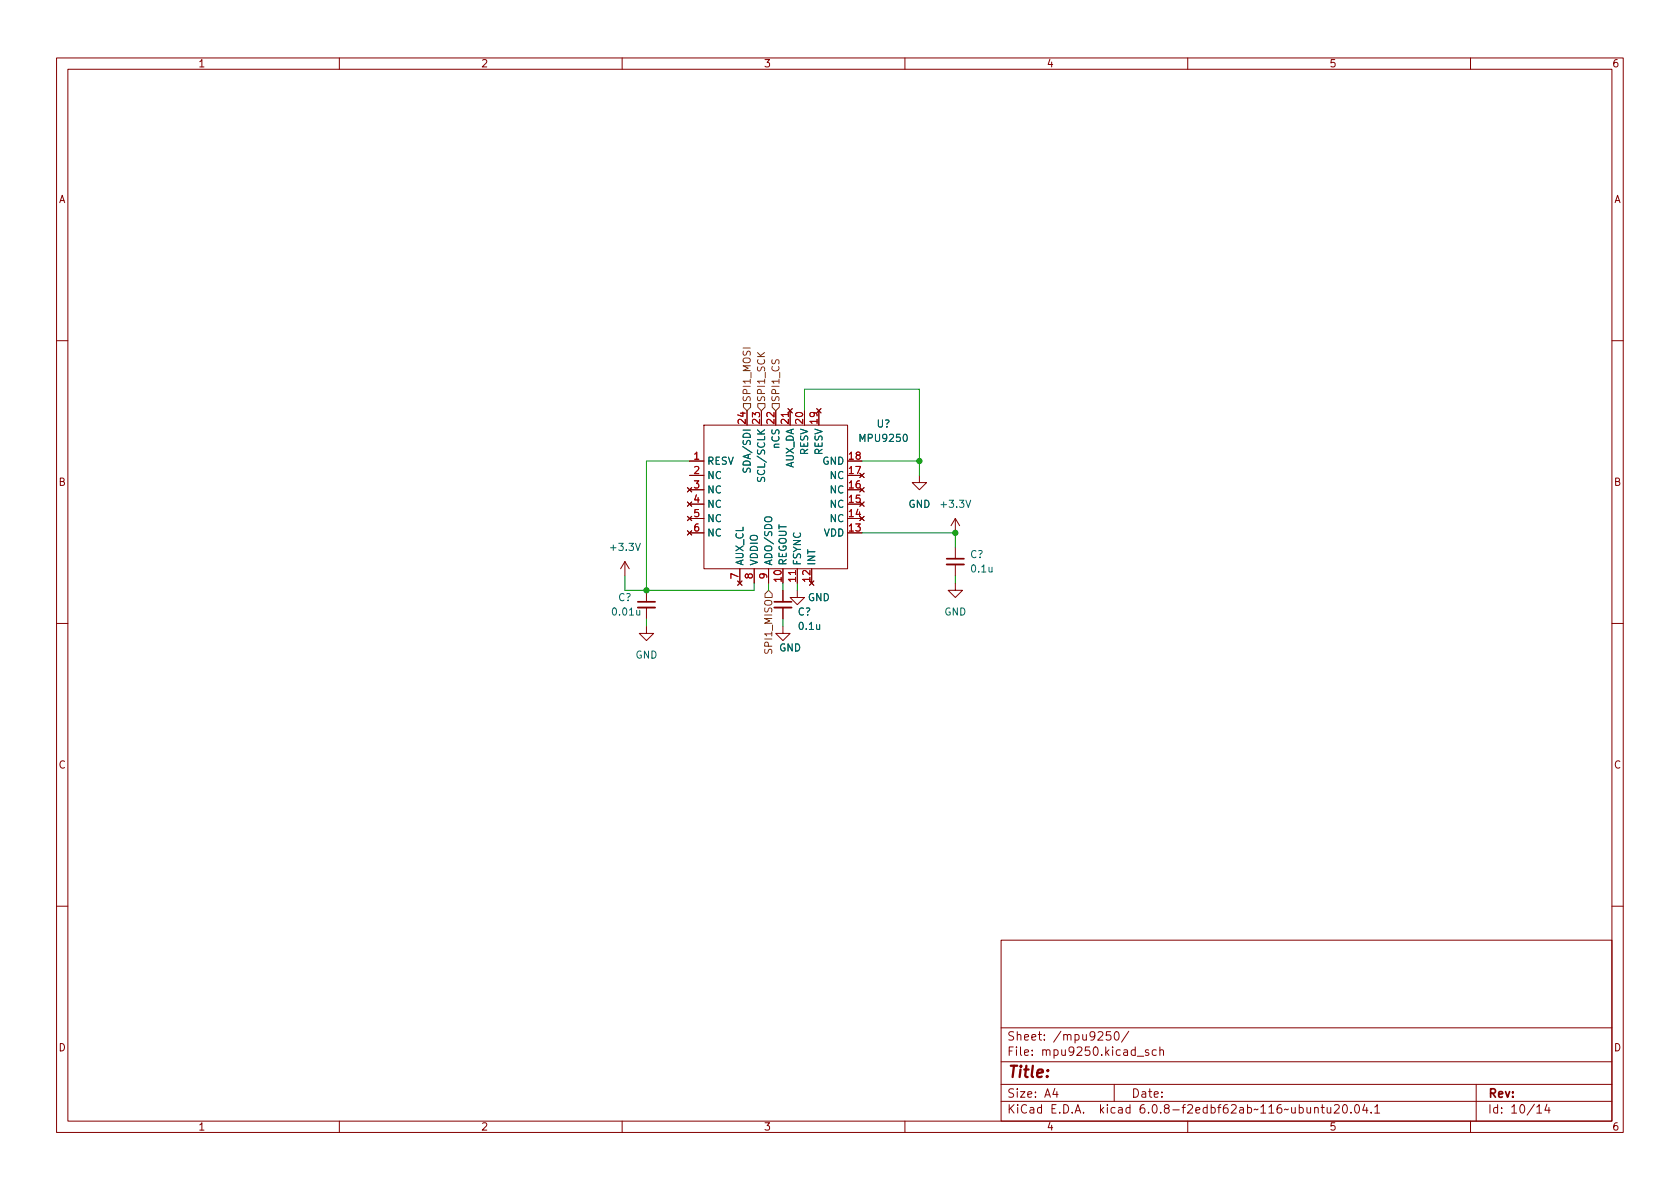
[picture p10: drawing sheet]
<svg xmlns="http://www.w3.org/2000/svg" width="297mm" height="210mm" viewBox="0 0 297 210" stroke-linecap="round" stroke-linejoin="round" font-family="sans-serif">
<g fill="none" stroke="#840000" stroke-width=".18">
<path d="M10 10.2h277v190.1h-277zM12 12.2h273v186.1h-273zM60 10.2v2M110 10.2v2M160 10.2v2M210 10.2v2M260 10.2v2M10 60.2h2M124.5 75.2h25.4v25.4h-25.4zM139.3 72.3l.8 .7M139.7 72.6v2.6M140.1 72.3l-.8 .7"/>
<path d="M144.4 72.3l.8 .7M145.2 72.3l-.8 .7M285 60.2h2M110.5 99.3l-.8 1.3M110.5 99.3v2.5M110.5 99.3l.8 1.3M121.5 86.2l.8 .8M121.5 88.8l.8 .7M121.5 91.3l.8 .8M121.5 93.8l.8 .8M121.9 81.5h2.6M121.9 84.1h2.6"/>
<path d="M121.9 86.6h2.6M121.9 89.1h2.6M121.9 91.7h2.6M121.9 94.2h2.6M122.3 86.2l-.8 .8M122.3 88.8l-.8 .7M122.3 91.3l-.8 .8M122.3 93.8l-.8 .8M152 91.3l.8 .8M152 88.8l.8 .7M152 86.2l.8 .8M152 83.7l.8 .7"/>
<path d="M152.8 91.3l-.8 .8M152.8 88.8l-.8 .7M152.8 86.2l-.8 .8M152.8 83.7l-.8 .7M162.6 84.1v1.2h1.2l-1.2 1.3-1.3-1.3h1.3M168.9 91.7v2.5M168.9 96.8v2M168.9 99.8v2M168.9 91.7l-.8 1.3M168.9 91.7l.8 1.3M10 110.2h2M114.3 110.7v1.3h1.3l-1.3 1.3-1.3-1.3h1.3"/>
<path d="M114.3 104.4v2M114.3 107.4v2.1M130.4 102.7l.8 .8M130.8 100.6v2.5M131.2 102.7l-.8 .8M133.3 100.6v2.5M135.9 100.6v2.5M138.4 110.7v1.3h1.3l-1.3 1.3-1.2-1.3h1.2M138.4 104.4v2M138.4 107.4v2.1M141 104.4v1.3h1.2l-1.2 1.2-1.3-1.2h1.3M141 100.6v2.5"/>
<path d="M143.1 102.7l.8 .8M143.9 102.7l-.8 .8M168.9 103.1v1.3h1.3l-1.3 1.3-1.3-1.3h1.3M285 110.2h2M10 160.2h2M177 166.3h108v32h-108zM285 160.2h2M60 198.3v2M110 198.3v2M160 198.3v2M177 194.8h108M177 191.8h108"/>
<path d="M177 187.8h108M177 181.8h108M186.5 192.5l-.4 1h1M186.9 193v1M196.4 182.4h-.8v.7l.2-.1 .5 .1 .1 .2v.5l-.3 .1-.5-.1M197 191.8v3M197.1 182.6l.3-.2a.81 .81 0 0 1 .5 .7 .81 .81 0 0 1-.3 .8h-.1a.81 .81 0 0 1-.4-1.3zM199.6 182.4l-1.3 1.9M201.1 186.8h1.1M203.1 185.7l-.4-.1-.2 .2 .1 .3 .5 .1v.4h-.6M204.4 185.7l-.4-.1-.3 .3v.4l.2 .3h.5M205.1 185.8l.2-.2 .3 .1 .1 .9"/>
<path d="M205.1 185.1v1.5M210 198.3v2M232.4 196l.2-.2 .4 .1 .1 .9M232.4 195.8v1M233.6 195.8h.5M233.8 195.3v1.3l.3 .2M234.6 195.8l.1 1h.4l.2-.1M235.3 195.8v1M235.9 195.5l.6-.2 .2 .2 .1 .3-.9 1h.9M237.6 195.4l.1-.1a.81 .81 0 0 1 .6 .7 .81 .81 0 0 1-.3 .8h-.1a.81 .81 0 0 1-.6-.6 .81 .81 0 0 1 .3-.8zM238.9 196.7v.1M239.7 195.4l.2-.1a.81 .81 0 0 1 .5 .7 .81 .81 0 0 1-.3 .8h-.1a.81 .81 0 0 1-.6-.6 .81 .81 0 0 1 .3-.8z"/>
<path d="M241.3 195.3l-.4 1h1M241.6 195.8v1M242.4 196.7v.1M243.1 195.8l.4-.5v1.5M243.1 196.8h.8M260 198.3v2M261 191.8v6.5M271.7 195.8l.5-.5v1.5M271.7 196.8h.9M273.5 195.3l-.4 1h1M273.9 195.8v1"/>
</g>
<path d="M167.4 99.8h3M112.8 107.4h3M136.9 107.4h3.1" fill="none" stroke="#840000" stroke-width=".33"/>
<path d="M167.4 98.8h3M112.8 106.4h3M136.9 106.4h3.1" fill="none" stroke="#840000" stroke-width=".3"/>
<path d="M131.4 82.8v.5l.1 .1h.4l.2-.5 .3-.1 .3 .2-.1 .5M134 84.4l-.1 .5 .1 .2h.4l.3-.6 .3-.1 .2 .3-.1 .4" fill="none" stroke="#006464" stroke-width=".18"/>
<path d="M131.4 71.4h1.3v.6l-.6 .6-.7-.6zM134 71.4h1.3v.6l-.7 .6-.6-.6zM136.5 71.4h1.3v.6l-.6 .6-.7-.6zM135.9 104.4l.6 .6v.7h-1.2v-.7z" fill="none" stroke="#725600" stroke-width=".18"/>
<path d="M142.2 72.6v-3.8h20.4v15.3M121.9 81.5h-7.6v22.9M152.4 94.2h16.5v2.6M152.4 81.5h10.2M110.5 101.8v2.6h22.8v-1.3M114.3 109.5v1.2M135.9 103.1v1.3M138.4 103.1v1.3M138.4 109.5v1.2M141 103.1v1.3M168.9 101.8v1.3" fill="none" stroke="#009600" stroke-width=".18"/>
<g fill="#009600" stroke="#009600" stroke-width=".18">
<circle cx="114.3" cy="104.4" r=".46"/>
<circle cx="162.6" cy="81.5" r=".46"/>
<circle cx="168.9" cy="94.2" r=".46"/>
</g>
<text font-size="2.8" fill="#840000" x="178" y="190.6">Title:</text>
<g font-size="2.1" fill="#840000">
<text x="178" y="184">Sheet: /mpu9250/</text>
<text x="178" y="186.7">File: mpu9250.kicad_sch</text>
<text x="178" y="196.9">KiCad E.D.A. kicad 6.0.8-f2edbf62ab~116~ubuntu20.04.1</text>
<text x="178" y="194.1">Size: A4</text>
<text x="200" y="194.1">Date:</text>
<text x="263" y="194.1">Rev:</text>
<text x="263" y="196.9">Id: 10/14</text>
</g>
<g font-size="1.8" fill="#840000">
<text x="35" y="11.9">1</text>
<text x="85" y="11.9">2</text>
<text x="135" y="11.9">3</text>
<text x="185" y="11.9">4</text>
<text x="235" y="11.9">5</text>
<text x="285" y="11.9">6</text>
<text x="10.3" y="35.9">A</text>
<text x="285.3" y="35.9">A</text>
<text x="10.3" y="85.9">B</text>
<text x="285.3" y="85.9">B</text>
<text x="10.3" y="135.9">C</text>
<text x="285.3" y="135.9">C</text>
<text x="10.3" y="185.9">D</text>
<text x="285.3" y="185.9">D</text>
<text x="35" y="199.9">1</text>
<text x="85" y="199.9">2</text>
<text x="135" y="199.9">3</text>
<text x="185" y="199.9">4</text>
<text x="235" y="199.9">5</text>
<text x="285" y="199.9">6</text>
</g>
<g font-size="1.8" fill="#725600">
<text x="132.7" y="71.2" transform="rotate(-90 132.7 71.2)">SPI1_MOSI</text>
<text x="135.3" y="71.2" transform="rotate(-90 135.3 71.2)">SPI1_SCK</text>
<text x="137.8" y="71.2" transform="rotate(-90 137.8 71.2)">SPI1_CS</text>
<text x="136.5" y="115.2" transform="rotate(-90 136.5 115.2)">SPI1_MISO</text>
</g>
<g font-size="1.8" fill="#a90000">
<text x="131.8" y="74.9" transform="rotate(-90 131.8 74.9)">24</text>
<text x="134.4" y="74.9" transform="rotate(-90 134.4 74.9)">23</text>
<text x="136.9" y="74.9" transform="rotate(-90 136.9 74.9)">22</text>
<text x="139.4" y="74.9" transform="rotate(-90 139.4 74.9)">21</text>
<text x="142" y="74.9" transform="rotate(-90 142 74.9)">20</text>
<text x="144.5" y="74.9" transform="rotate(-90 144.5 74.9)">19</text>
<text x="122.7" y="81.3">1</text>
<text x="122.7" y="83.8">2</text>
<text x="150.1" y="83.8">17</text>
<text x="150.1" y="81.3">18</text>
<text x="122.7" y="86.4">3</text>
<text x="122.7" y="88.9">4</text>
<text x="150.1" y="88.9">15</text>
<text x="150.1" y="86.4">16</text>
<text x="122.7" y="91.4">5</text>
<text x="122.7" y="94">6</text>
<text x="150.1" y="94">13</text>
<text x="150.1" y="91.4">14</text>
<text x="130.6" y="102.3" transform="rotate(-90 130.6 102.3)">7</text>
<text x="133.1" y="102.3" transform="rotate(-90 133.1 102.3)">8</text>
<text x="135.6" y="102.3" transform="rotate(-90 135.6 102.3)">9</text>
<text x="138.2" y="102.8" transform="rotate(-90 138.2 102.8)">10</text>
<text x="140.7" y="102.8" transform="rotate(-90 140.7 102.8)">11</text>
<text x="143.3" y="102.8" transform="rotate(-90 143.3 102.8)">12</text>
</g>
<g font-size="1.8" fill="#006464">
<text x="155" y="75.6">U?</text>
<text x="125" y="82.2">RESV</text>
<text x="132.7" y="82.9" transform="rotate(-90 132.7 82.9)">SDA/SDI</text>
<text x="137.8" y="79.2" transform="rotate(-90 137.8 79.2)">nCS</text>
<text x="140.3" y="83" transform="rotate(-90 140.3 83)">AUX_DA</text>
<text x="142.9" y="80.5" transform="rotate(-90 142.9 80.5)">RESV</text>
<text x="145.4" y="80.5" transform="rotate(-90 145.4 80.5)">RESV</text>
<text x="145.4" y="82.2">GND</text>
<text x="152.3" y="78.1">MPU9250</text>
<text x="125" y="84.7">NC</text>
<text x="125" y="87.2">NC</text>
<text x="125" y="89.8">NC</text>
<text x="135.3" y="84.5" transform="rotate(-90 135.3 84.5)">SCL/SCLK</text>
<text x="146.8" y="89.8">NC</text>
<text x="146.8" y="87.2">NC</text>
<text x="146.8" y="84.7">NC</text>
<text x="160.6" y="89.8">GND</text>
<text x="166.6" y="89.8">+3.3V</text>
<text x="125" y="92.3">NC</text>
<text x="125" y="94.9">NC</text>
<text x="145.6" y="94.9">VDD</text>
<text x="146.8" y="92.3">NC</text>
<text x="108.2" y="97.4">+3.3V</text>
<text x="131.4" y="100.1" transform="rotate(-90 131.4 100.1)">AUX_CL</text>
<text x="134" y="100.1" transform="rotate(-90 134 100.1)">VDDIO</text>
<text x="136.5" y="100.1" transform="rotate(-90 136.5 100.1)">ADO/SDO</text>
<text x="139.1" y="100.1" transform="rotate(-90 139.1 100.1)">REGOUT</text>
<text x="141.6" y="100.1" transform="rotate(-90 141.6 100.1)">FSYNC</text>
<text x="144.1" y="100.1" transform="rotate(-90 144.1 100.1)">INT</text>
<text x="171.5" y="98.7">C?</text>
<text x="171.8" y="101.2">0.1u</text>
<text x="109.3" y="106.3">C?</text>
<text x="142.8" y="106.3">GND</text>
<text x="108.5" y="108.8">0.01u</text>
<text x="141" y="108.8">C?</text>
<text x="141.4" y="111.4">0.1u</text>
<text x="166.9" y="108.8">GND</text>
<text x="112.3" y="116.5">GND</text>
<text x="137.7" y="115.2">GND</text>
</g>
</svg>
